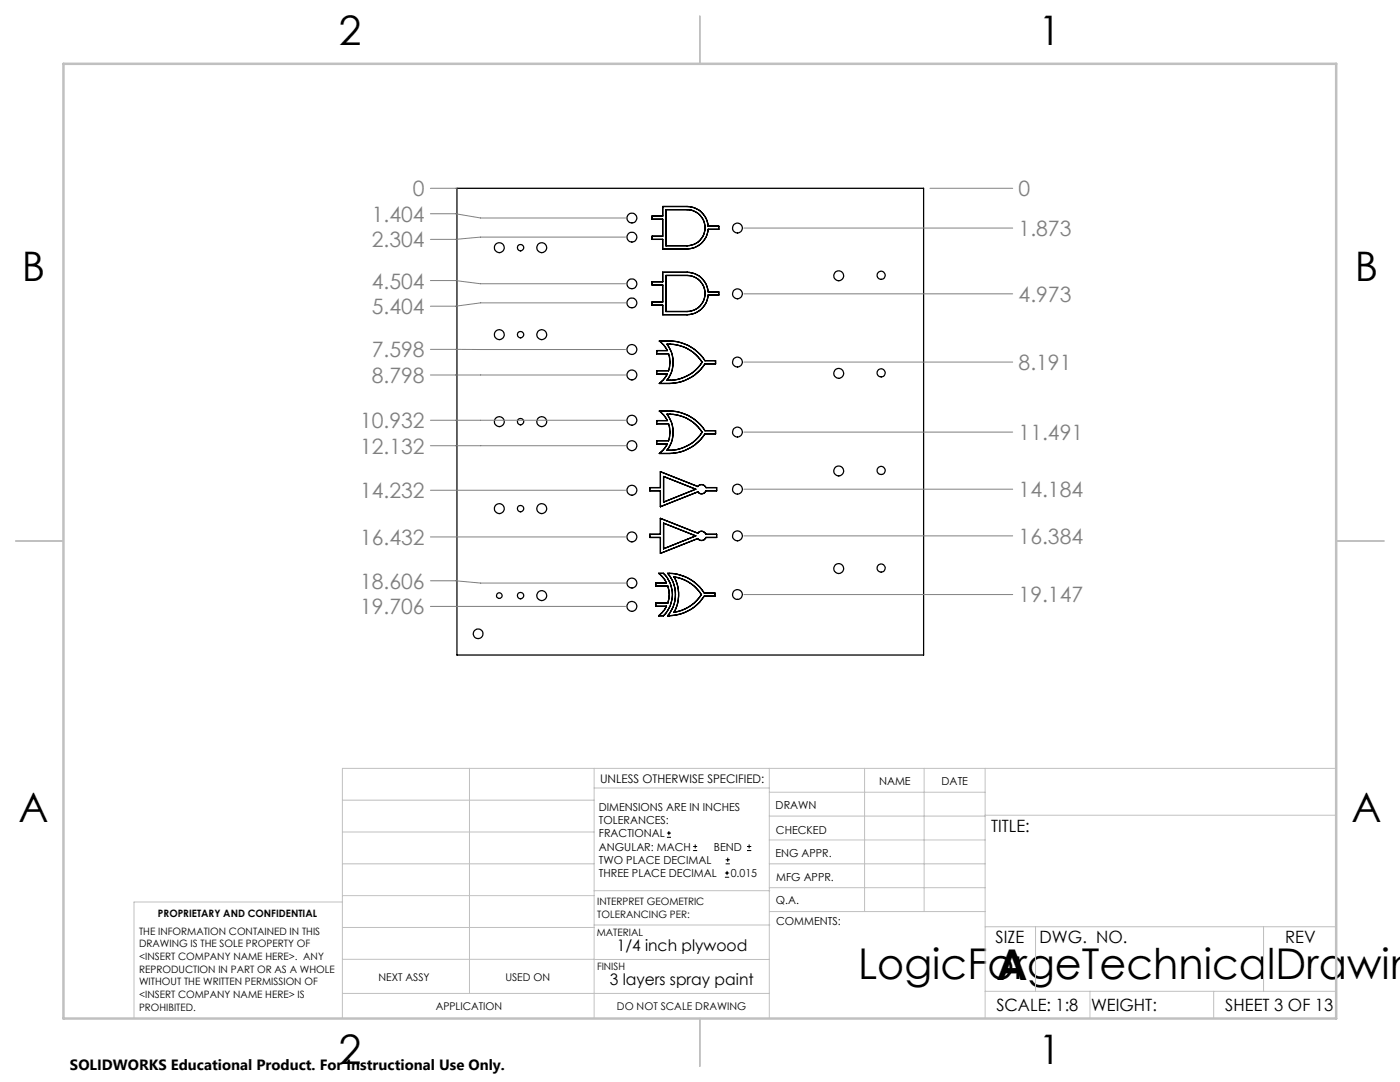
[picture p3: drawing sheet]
<svg xmlns="http://www.w3.org/2000/svg" width="279mm" height="216mm" viewBox="0 0 279 216" stroke-linecap="round" stroke-linejoin="round" font-family="sans-serif">
<g fill="none" stroke="#000" stroke-width=".25">
<path d="M91.2 37.6h93.1v93.1h-93.1zM130.1 56.2h2.2v-1.9h4.8a4.2 4.2 0 0 1 4.2 3.9h2.1v.7h-2.1a4.2 4.2 0 0 1-4.2 3.9h-4.8v-1.9h-2.2v-.6h2.2v-3.4h-2.2zM130.1 43.1h2.2v-1.9h4.8a4.2 4.2 0 0 1 4.2 3.9h2.1v.7h-2.1a4.2 4.2 0 0 1-4.2 3.9h-4.8v-1.9h-2.2v-.7h2.2v-3.4h-2.2zM132.9 55h4.2a3.6 3.6 0 0 1 3.6 3.6 3.6 3.6 0 0 1-3.6 3.6h-4.2zM132.9 41.8h4.2a3.6 3.6 0 0 1 3.6 3.6 3.6 3.6 0 0 1-3.6 3.6h-4.2zM131.6 68.1a9.3 9.3 0 0 1 8.7 3.2l.4 .7h2.1v.6h-2.1a8.5 8.5 0 0 1-7 3.9h-2.1l.9-.9 .7-1h-2.1v-.6h2.3a5.2 5.2 0 0 0 0-3.4h-2.3v-.6h2.1a4.8 4.8 0 0 0-1.6-1.9zM133.1 68.7a7.7 7.7 0 0 1 7 3.6 7.9 7.9 0 0 1-7 3.6 5.8 5.8 0 0 0 0-7.2zM131.6 82a9.3 9.3 0 0 1 8.7 3.3l.4 .6h2.1v.7h-2.1a8.5 8.5 0 0 1-7 3.9h-2.1l.9-.9 .7-1h-2.1v-.7h2.3a5.2 5.2 0 0 0 0-3.3h-2.3v-.7h2.1a4.8 4.8 0 0 0-1.6-1.9zM131.8 94.1l7.5 3a.92 .92 0 0 1 1.6 .2h2.1v.6h-2.1a.92 .92 0 0 1-1.6 .2l-7.5 3v-3.2h-2.1v-.6h2.1zM132.4 95.1l6.5 2.5-6.5 2.6zM133.1 82.7a7.7 7.7 0 0 1 7 3.6 7.9 7.9 0 0 1-7 3.6 5.8 5.8 0 0 0 0-7.2zM131.4 114.4h1a5.9 5.9 0 0 1 0 8.5h-1l1.1-1.1 .5-.8h-2.1v-.7h2.4a5.2 5.2 0 0 0 0-3.4h-2.4v-.6h2.1l-.5-.8z"/>
<path d="M131.8 103.4l7.5 3a.92 .92 0 0 1 1.6 .2h2.1v.6h-2.1a.92 .92 0 0 1-1.6 .3l-7.5 2.9v-3.2h-2.1v-.6h2.1zM132.4 104.4l6.5 2.5-6.5 2.6zM133.2 114.4a8.4 8.4 0 0 1 7.3 3.9h2.2v.7h-2.2a8.6 8.6 0 0 1-7.3 3.9 6.5 6.5 0 0 0 0-8.5zM134.5 115.1a7.8 7.8 0 0 1 5.5 3.5 7.8 7.8 0 0 1-5.5 3.6 7.2 7.2 0 0 0 0-7.1z"/>
<circle cx="99.6" cy="49.4" r=".99"/>
<circle cx="103.9" cy="49.4" r=".64"/>
<circle cx="108.1" cy="49.4" r=".99"/>
<circle cx="126.1" cy="43.5" r=".98"/>
<circle cx="126.1" cy="47.3" r=".98"/>
<circle cx="126.1" cy="56.6" r=".98"/>
<circle cx="147.2" cy="45.5" r=".99"/>
<circle cx="147.2" cy="58.6" r=".99"/>
<circle cx="167.4" cy="55" r=".99"/>
<circle cx="175.8" cy="54.9" r=".81"/>
<circle cx="99.6" cy="66.8" r=".99"/>
<circle cx="103.9" cy="66.8" r=".64"/>
<circle cx="108.1" cy="66.8" r=".99"/>
<circle cx="126.1" cy="74.8" r=".99"/>
<circle cx="126.1" cy="69.7" r=".99"/>
<circle cx="126.1" cy="60.4" r=".98"/>
<circle cx="147.2" cy="72.2" r=".99"/>
<circle cx="167.4" cy="74.5" r=".99"/>
<circle cx="175.8" cy="74.4" r=".81"/>
<circle cx="99.6" cy="84.1" r=".99"/>
<circle cx="103.9" cy="84.1" r=".64"/>
<circle cx="108.1" cy="84.1" r=".99"/>
<circle cx="126.1" cy="97.8" r=".99"/>
<circle cx="126.1" cy="83.9" r=".99"/>
<circle cx="126.1" cy="88.9" r=".99"/>
<circle cx="147.2" cy="97.6" r=".99"/>
<circle cx="147.2" cy="86.2" r=".99"/>
<circle cx="167.4" cy="94" r=".99"/>
<circle cx="175.8" cy="93.9" r=".81"/>
<circle cx="99.6" cy="118.9" r=".56"/>
<circle cx="99.6" cy="101.5" r=".99"/>
<circle cx="103.9" cy="101.5" r=".64"/>
<circle cx="103.9" cy="118.8" r=".64"/>
<circle cx="108.1" cy="101.5" r=".99"/>
<circle cx="108.1" cy="118.8" r=".99"/>
<circle cx="126.1" cy="116.3" r=".99"/>
<circle cx="126.1" cy="107.1" r=".99"/>
<circle cx="147.2" cy="106.9" r=".99"/>
<circle cx="147.2" cy="118.6" r=".98"/>
<circle cx="167.4" cy="113.5" r=".99"/>
<circle cx="175.8" cy="113.4" r=".81"/>
<circle cx="95.4" cy="126.5" r=".97"/>
<circle cx="126.1" cy="121" r=".99"/>
</g>
<g fill="none" stroke="#000" stroke-width=".2">
<path d="M133.1 167.1h.8M133.1 166.2h.8M133.5 165.8v.9M138.3 169.7h.8M138.3 168.9h.8M138.7 168.5v.8M144.7 175h.8M144.7 174.2h.8M144.8 172.4h.9M144.8 171.6h.9M145.1 173.8v.8M145.2 171.1v.9"/>
<path d="M149.1 169.7h.8M149.1 168.9h.8M149.5 168.5v.8"/>
</g>
<g fill="none" stroke="#808080" stroke-width=".2">
<path d="M85.9 37.6h5.3M185.6 37.6h16.5M85.9 42.7h5l5 .8h28.9M85.9 56h5l5 .6h28.9M124.8 47.3h-28.9l-5 .5h-5M148.4 45.5h53.7M148.4 58.6h53.7M85.9 69.7h38.9M85.9 74.8h38.9M124.8 60.4h-28.9l-5 .7h-5M148.4 72.2h53.7M85.9 83.9h38.9"/>
<path d="M85.9 88.9h38.9M85.9 97.8h38.9M148.4 86.2h53.7M148.4 97.6h53.7M85.9 107.1h38.9M85.9 115.9h5l5 .4h28.9M148.4 106.9h53.7M148.4 118.6h53.7M85.9 121h38.9"/>
</g>
<g fill="none" stroke="#c0c0c0" stroke-width=".2">
<path d="M68.3 159.7h50.3M93.7 153.3v44.9M118.6 153.3v49.9M118.6 157.2h34.9M153.5 153.3v49.9M153.5 158.1h43.1M172.5 153.3v28.6M184.4 153.3v28.6M196.6 153.3v49.9M266.7 153.3h-198.4v49.9M68.3 178.7h50.3M68.3 172.4h50.3"/>
<path d="M68.3 166h50.3M68.3 180h-41.6v23.2M118.6 177.7h35M153.5 167.6h43.1M153.5 162.8h43.1M153.5 172.4h43.1M153.5 177.1h43.1M196.6 162.7h70.1M68.3 198.2h85.2M68.3 191.4l85.2 .1M68.3 185.1h50.3M118.6 184.6h35"/>
<path d="M153.6 181.9h43M196.6 197.8h70.1M196.6 184.9h70.1M206.7 184.9v12.9M217.5 197.8v5.4M242.2 197.8v5.4M252.2 184.9v12.9"/>
</g>
<path d="M139.7 3.2v9.5M3.1 107.9h9.6M266.7 107.9h9.5M139.7 203.2v9.6" fill="none" stroke="#c0c0c0" stroke-width=".25"/>
<path d="M12.7 12.7h254v190.5h-254z" fill="none" stroke="#c0c0c0" stroke-width=".5"/>
<g font-size="8.5">
<text x="171.3" y="195.4">LogicForgeTechnicalDrawin</text>
<text x="198.9" y="195.5">A</text>
</g>
<g font-size="8.1">
<text x="67.6" y="8.9">2</text>
<text x="207.3" y="8.9">1</text>
<text x="4.4" y="56.2">B</text>
<text x="270.4" y="56.2">B</text>
<text x="3.7" y="164.1">A</text>
<text x="269.7" y="164.1">A</text>
<text x="67.6" y="212.4">2</text>
<text x="207.3" y="212.4">1</text>
</g>
<g font-size="4.2" fill="#808080">
<text x="82.4" y="39.2">0</text>
<text x="203.3" y="39.2">0</text>
<text x="74.2" y="44.2">1.404</text>
<text x="203.3" y="47.1">1.873</text>
<text x="74.2" y="49.3">2.304</text>
<text x="74.2" y="57.6">4.504</text>
<text x="74.2" y="62.7">5.404</text>
<text x="203.3" y="60.2">4.973</text>
<text x="74.2" y="71.3">7.598</text>
<text x="74.2" y="76.4">8.798</text>
<text x="203.3" y="73.8">8.191</text>
<text x="71.9" y="85.4">10.932</text>
<text x="203.3" y="87.8">11.491</text>
<text x="71.9" y="90.5">12.132</text>
<text x="71.9" y="99.4">14.232</text>
<text x="203.3" y="99.2">14.184</text>
<text x="71.9" y="108.7">16.432</text>
<text x="203.3" y="108.5">16.384</text>
<text x="71.9" y="117.5">18.606</text>
<text x="71.9" y="122.6">19.706</text>
<text x="203.3" y="120.2">19.147</text>
</g>
<g font-size="3.4">
<text x="197.8" y="166">TITLE:</text>
<text x="198.7" y="188.1">SIZE</text>
<text x="207.5" y="188.1">DWG. NO.</text>
<text x="256.5" y="188.2">REV</text>
<text x="198.8" y="201.7">SCALE: 1:8</text>
<text x="217.7" y="201.8">WEIGHT:</text>
<text x="244.5" y="201.7">SHEET 3 OF 13</text>
</g>
<g font-size="3.2">
<text x="123.1" y="189.8">1/4 inch plywood</text>
<text x="121.7" y="196.6">3 layers spray paint</text>
</g>
<text font-size="3" x="14" y="213.5">SOLIDWORKS Educational Product. For Instructional Use Only.</text>
<text font-size="2.4" x="119.8" y="156.2">UNLESS OTHERWISE SPECIFIED:</text>
<g font-size="2.2">
<text x="119.5" y="161.8">DIMENSIONS ARE IN INCHES</text>
<text x="154.8" y="161.4">DRAWN</text>
<text x="175.4" y="156.6">NAME</text>
<text x="187.9" y="156.7">DATE</text>
<text x="119.5" y="164.4">TOLERANCES:</text>
<text x="119.5" y="167.1">FRACTIONAL</text>
<text x="154.9" y="166.3">CHECKED</text>
<text x="119.5" y="169.7">ANGULAR: MACH</text>
<text x="119.5" y="172.4">TWO PLACE DECIMAL</text>
<text x="142.5" y="169.7">BEND</text>
<text x="154.8" y="171">ENG APPR.</text>
<text x="119.5" y="175">THREE PLACE DECIMAL</text>
<text x="145.8" y="175">0.015</text>
<text x="154.9" y="175.7">MFG APPR.</text>
<text x="154.9" y="180.4">Q.A.</text>
<text x="154.9" y="184.6">COMMENTS:</text>
</g>
<g font-size="2.1">
<text x="75.5" y="195.7">NEXT ASSY</text>
<text x="100.9" y="195.7">USED ON</text>
<text x="86.9" y="201.5">APPLICATION</text>
<text x="123.1" y="201.6">DO NOT SCALE DRAWING</text>
</g>
<g font-size="2">
<text x="31.5" y="182.9">PROPRIETARY AND CONFIDENTIAL</text>
<text x="119.2" y="180.6">INTERPRET GEOMETRIC</text>
<text x="119.2" y="183.1">TOLERANCING PER:</text>
<text x="27.8" y="186.5">THE INFORMATION CONTAINED IN THIS</text>
<text x="27.8" y="189">DRAWING IS THE SOLE PROPERTY OF</text>
<text x="27.8" y="191.6">&lt;INSERT COMPANY NAME HERE&gt;. ANY</text>
<text x="119.1" y="186.7">MATERIAL</text>
<text x="27.8" y="194.1">REPRODUCTION IN PART OR AS A WHOLE</text>
<text x="27.8" y="196.6">WITHOUT THE WRITTEN PERMISSION OF</text>
<text x="119.1" y="193.5">FINISH</text>
<text x="27.8" y="199.1">&lt;INSERT COMPANY NAME HERE&gt; IS</text>
<text x="27.8" y="201.7">PROHIBITED.</text>
</g>
</svg>
